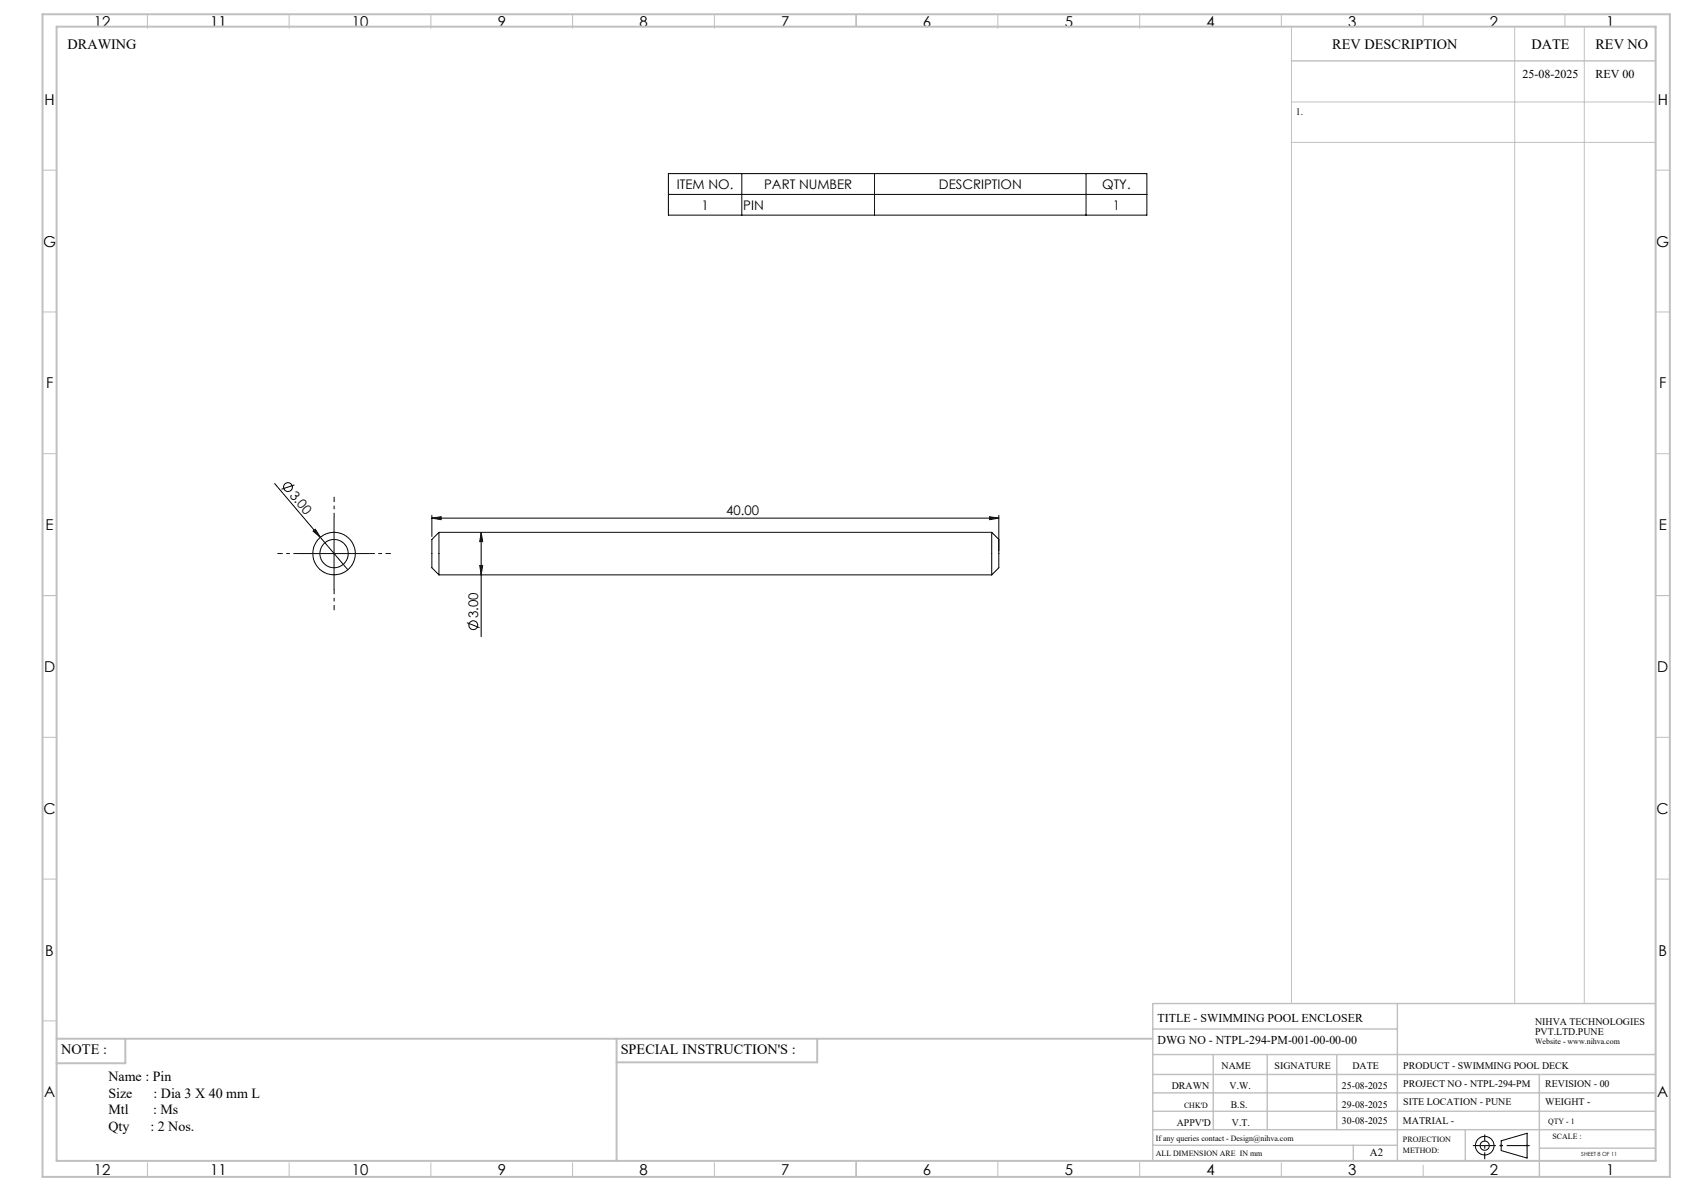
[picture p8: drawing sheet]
<svg xmlns="http://www.w3.org/2000/svg" width="594mm" height="420mm" viewBox="0 0 594 420" stroke-linecap="round" stroke-linejoin="round" font-family="sans-serif">
<g fill="none" stroke="#000" stroke-width=".35">
<path d="M235.8 61.2h168.7v14.7h-168.7zM235.8 68.6h168.7M261.7 61.2v14.7M308.5 61.2v14.7M383.1 61.2v14.7M96.9 170.5l25.8 30.4M103.9 171l-4.6 1.5M105.3 195.2h25M110.5 187.3l.7-.7 1.8 2.9zM117.8 182.7v25M152.3 182.7l3.3-.5v1.1zM152.3 181.7v7.5"/>
<path d="M152.3 182.7h200M154.8 187.7v15M154.8 187.7l-2.5 2.5v10l2.5 2.5M154.8 187.7h195M169.2 199.4h1.1l-.6 3.3zM169.7 187.7l.6 3.3h-1.1zM169.7 187.7v36.8M349 182.2l3.3 .5-3.3 .6zM349.8 187.7v15M349.8 187.7l2.5 2.5v10l-2.5 2.5M352.3 181.7v12.5M154.8 202.7h195"/>
<path d="M164.7 219.6l4.5 1.8M529.5 402.3l9.2-2.7v8.8l-9.2-2.7z"/>
<circle cx="101.6" cy="171.8" r="1.55"/>
<circle cx="117.8" cy="195.2" r="5"/>
<circle cx="117.8" cy="195.2" r="7.5"/>
<circle cx="166.9" cy="220.5" r="1.56"/>
<circle cx="523.7" cy="404" r="1.62"/>
<circle cx="523.7" cy="404" r="3.3"/>
</g>
<g fill="none" stroke="#c0c0c0" stroke-width=".35">
<path d="M52 5v5M102 5v5M152 5v5M202 5v5M252 5v5M302 5v4.4M352 5v5M402 5v5M452 5v4.4M455.5 9.4v344.5M502 5v4.4M534.3 9.4v344.5"/>
<path d="M552 5v4.4M558.8 9.4v344.5M455.5 36h128.5M455.5 50.2h128.5M15 60h5M584 60h5M15 110h5M584 110h5M15 160h5M584 160h5M15 210h5M584 210h5"/>
<path d="M15 260h5M584 260h5M15 310h5M584 310h5M15 360h5M52 410v5M102 410v5M152 410v5M202 410v5M252 410v5M302 409.4v5.6M352 409.4v5.6"/>
<path d="M402 410v5M452 410v5M502 410.9v4.1M529 404h1M529.2 403.7l.7 .7M529.5 403.5v1M529.9 403.7l-.7 .7M538.1 404h1.1M538.3 403.7l.7 .7M538.7 403.5v1M539 403.7l-.7 .7"/>
</g>
<path d="M105.4 195.2h-7.5M117.9 182.7v-7.5M130.4 195.2h7.5M117.9 207.7v7.5" fill="none" stroke="#000" stroke-width=".35" stroke-dasharray="15.2 1.3 1.3 1.3" stroke-dashoffset="13.4" stroke-linecap="butt"/>
<path d="M519.5 404h20.1" fill="none" stroke="#000" stroke-width=".35" stroke-dasharray="15.2 1.3 1.3 1.3" stroke-dashoffset="7.1" stroke-linecap="butt"/>
<path d="M523.7 408.8v-8.7" fill="none" stroke="#000" stroke-width=".35" stroke-dasharray="15.2 1.3 1.3 1.3" stroke-dashoffset="12.8" stroke-linecap="butt"/>
<g fill="none" stroke="#c0c0c0" stroke-width=".5">
<path d="M455.5 21.5h128.5M492.9 353.9v55.5M584 353.9h-177.4v55.5M406.6 371.9h177.4M406.6 378.9h177.4M406.6 362.9h86.3M428 371.9v26.5M447 371.9v26.5M471.5 371.9v26.5M543 378.9v36.1M406.6 391.9h177.4M406.6 385.4h177.4"/>
<path d="M406.6 398.4h177.4M516.9 398.4v11M406.6 403.9h86.3M477.3 403.9v5.5M543 404.9h41"/>
</g>
<path d="M15 5h574v410h-574zM20 9.4h564v400h-564zM20 366.3h386.6M44.2 366.3v8.6h-24.2M217.5 366.3v43.1M288.3 366.3v8.3h-70.8" fill="none" stroke="#c0c0c0" stroke-width=".7"/>
<g fill="#000">
<path d="M110.5 187.3l.7-.7 1.8 2.9z"/>
<path d="M152.3 182.7l3.3-.5v1.1zM349 182.2l3.3 .5-3.3 .6z"/>
<path d="M169.2 199.4h1.1l-.6 3.3zM169.7 187.7l.6 3.3h-1.1z"/>
</g>
<g font-size="5.3">
<text x="33.1" y="9.5">12</text>
<text x="74.1" y="9.5">11</text>
<text x="124.1" y="9.5">10</text>
<text x="175.6" y="9.5">9</text>
<text x="225.6" y="9.5">8</text>
<text x="275.6" y="9.5">7</text>
<text x="325.6" y="9.5">6</text>
<text x="375.6" y="9.5">5</text>
<text x="425.6" y="9.5">4</text>
<text x="475.6" y="9.5">3</text>
<text x="525.6" y="9.5">2</text>
<text x="566.6" y="9.5">1</text>
<text x="15.7" y="37">H</text>
<text x="584.7" y="37">H</text>
<text x="15.2" y="87">G</text>
<text x="584.2" y="87">G</text>
<text x="16.2" y="137">F</text>
<text x="585.2" y="137">F</text>
<text x="16.1" y="187">E</text>
<text x="585.1" y="187">E</text>
<text x="15.5" y="237">D</text>
<text x="584.5" y="237">D</text>
<text x="15.4" y="287">C</text>
<text x="584.4" y="287">C</text>
<text x="16" y="337">B</text>
<text x="585" y="337">B</text>
<text x="15.5" y="387">A</text>
<text x="584.5" y="387">A</text>
<text x="33.1" y="414.5">12</text>
<text x="74.1" y="414.5">11</text>
<text x="124.1" y="414.5">10</text>
<text x="175.6" y="414.5">9</text>
<text x="225.6" y="414.5">8</text>
<text x="275.6" y="414.5">7</text>
<text x="325.6" y="414.5">6</text>
<text x="375.6" y="414.5">5</text>
<text x="425.6" y="414.5">4</text>
<text x="475.6" y="414.5">3</text>
<text x="525.6" y="414.5">2</text>
<text x="566.6" y="414.5">1</text>
</g>
<g font-size="5">
<text x="23.8" y="17.2">DRAWING</text>
<text x="470" y="17.4">REV DESCRIPTION</text>
<text x="540.2" y="17.4">DATE</text>
<text x="562.8" y="17.4">REV NO</text>
<text x="21.6" y="371.8">NOTE :</text>
<text x="218.9" y="371.8">SPECIAL INSTRUCTION'S :</text>
</g>
<g font-size="4.9">
<text x="38.2" y="381.1">Name : Pin</text>
<text x="38.2" y="387">Size</text>
<text x="54.2" y="387">: Dia 3 X 40 mm L</text>
<text x="38.2" y="393">Mtl</text>
<text x="54" y="393">: Ms</text>
<text x="38.2" y="398.9">Qty</text>
<text x="53.1" y="398.9">: 2 Nos.</text>
</g>
<g font-size="4.7">
<text x="238.8" y="66.6">ITEM NO.</text>
<text x="269.5" y="66.6">PART NUMBER</text>
<text x="331.2" y="66.6">DESCRIPTION</text>
<text x="388.8" y="66.6">QTY.</text>
<text x="247.4" y="73.9">1</text>
<text x="262.2" y="73.9">PIN</text>
<text x="392.5" y="73.9">1</text>
<text x="102" y="174.8" transform="rotate(50 102 174.8)">3.00</text>
<text x="256.1" y="181.7">40.00</text>
<text x="168.7" y="217.9" transform="rotate(-90 168.7 217.9)">3.00</text>
</g>
<g font-size="4.2">
<text x="537.1" y="27.6">25-08-2025</text>
<text x="562.8" y="27.6">REV 00</text>
<text x="408.3" y="360.3">TITLE - SWIMMING POOL ENCLOSER</text>
<text x="408.3" y="368.2">DWG NO - NTPL-294-PM-001-00-00-00</text>
</g>
<text font-size="3.9" x="483.2" y="407.7">A2</text>
<g font-size="3.5">
<text x="457" y="40.6">1.</text>
<text x="541.5" y="361.3">NIHVA TECHNOLOGIES</text>
<text x="541.5" y="364.9">PVT.LTD.PUNE</text>
<text x="430.9" y="377">NAME</text>
<text x="449.6" y="377">SIGNATURE</text>
<text x="477" y="377">DATE</text>
<text x="495" y="377">PRODUCT - SWIMMING POOL DECK</text>
<text x="495" y="383.3">PROJECT NO - NTPL-294-PM</text>
<text x="545.1" y="383.3">REVISION - 00</text>
<text x="413.3" y="384.1">DRAWN</text>
<text x="433.7" y="384.1">V.W.</text>
<text x="473.4" y="384.1">25-08-2025</text>
<text x="495" y="389.8">SITE LOCATION - PUNE</text>
<text x="545.1" y="389.8">WEIGHT -</text>
<text x="434.1" y="390.6">B.S.</text>
<text x="473.4" y="390.6">29-08-2025</text>
<text x="415.1" y="396.9">APPV'D</text>
<text x="434.6" y="396.9">V.T.</text>
<text x="473.4" y="396.5">30-08-2025</text>
<text x="494.8" y="396.5">MATRIAL -</text>
</g>
<g font-size="2.8">
<text x="541.5" y="368.3">Website - www.nihva.com</text>
<text x="417.6" y="390.6">CHK'D</text>
<text x="546.1" y="396.5">QTY - 1</text>
<text x="547.6" y="401.7">SCALE :</text>
<text x="407.7" y="402.2">If any queries contact - Design@nihva.com</text>
<text x="407.7" y="407.7">ALL DIMENSION ARE IN mm</text>
<text x="494.8" y="402.7">PROJECTION</text>
<text x="494.8" y="406.5">METHOD:</text>
</g>
<text font-size="2" x="557.8" y="407.8">SHEET 8 OF 11</text>
</svg>
